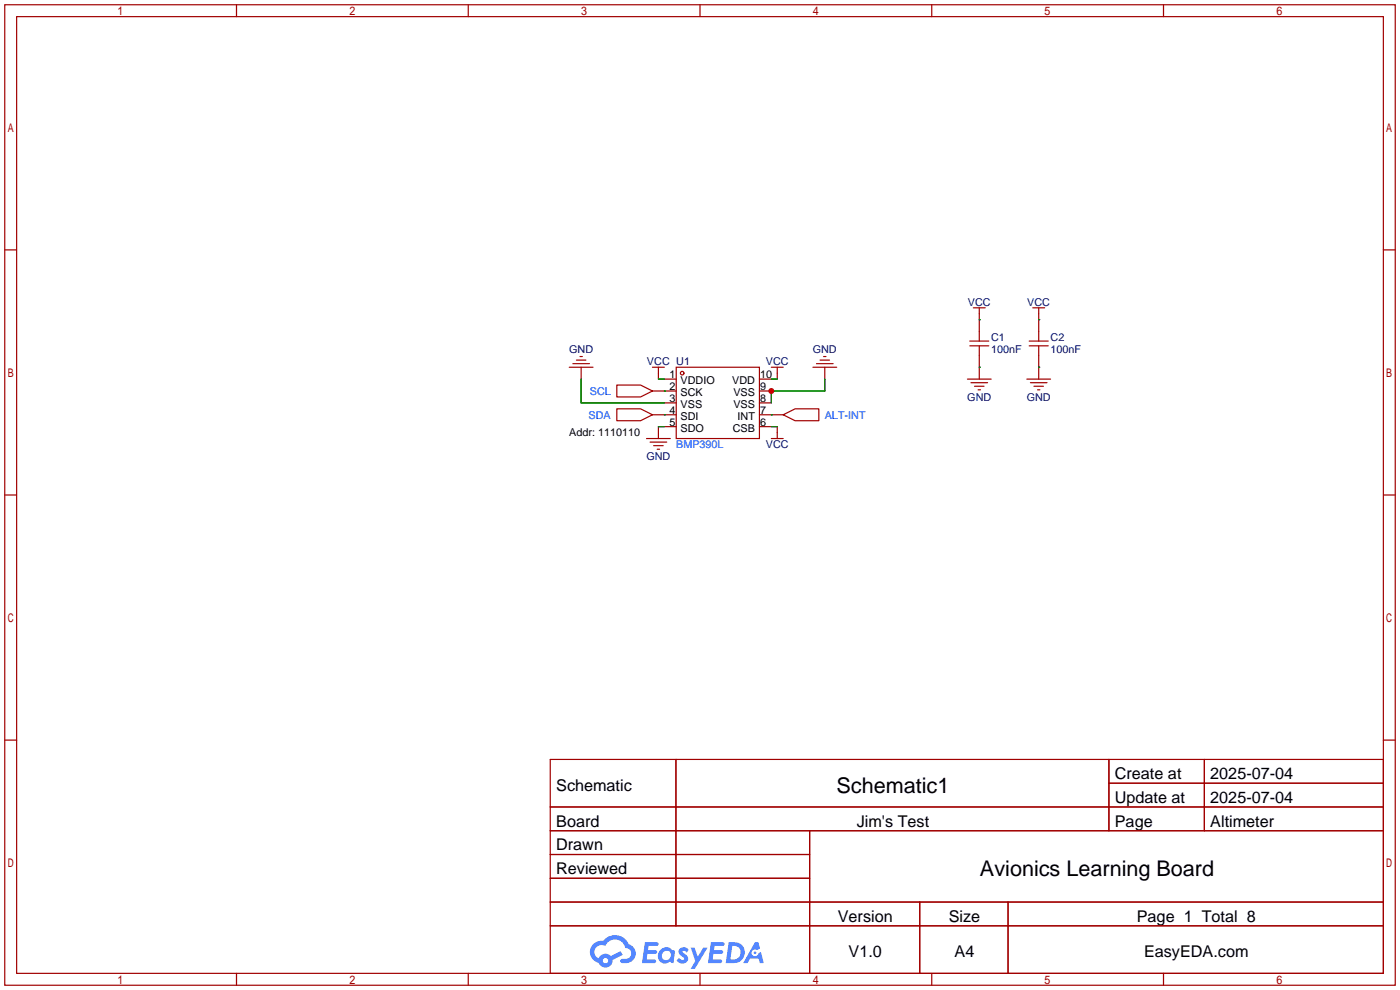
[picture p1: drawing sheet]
<svg xmlns="http://www.w3.org/2000/svg" width="299mm" height="212mm" viewBox="0 0 299 212" stroke-linecap="round" stroke-linejoin="round" font-family="sans-serif">
<g fill="none" stroke="#a10000" stroke-width=".25">
<path d="M1 1h297.2v209.6h-297.2zM3.6 3.6h292.1v204.4h-292.1zM50.5 1v2.6M100.1 1v2.6M149.6 1v2.6M199.1 1v2.6M248.7 1v2.6M1 53.4h2.6M295.7 53.4h2.5M1 105.8h2.6M295.7 105.8h2.5M1 158.2h2.6"/>
<path d="M295.7 158.2h2.5M117.6 162.3h178.1v45.7h-178.1zM117.6 172.5h178.1M117.6 177.5h178.1M144.5 162.3v35.6M173 177.5v30.5M237 162.3v15.2M237 167.4h58.7M257.4 162.3v15.2M117.6 182.6h55.4M117.6 192.8h178.1M117.6 187.7h55.4"/>
<path d="M117.6 197.9h178.1M196.6 192.8v15.2M215.4 192.8v15.2M50.5 208v2.6M100.1 208v2.6M149.6 208v2.6M199.1 208v2.6M248.7 208v2.6"/>
</g>
<g fill="#5487ff">
<path d="M145.3 202.7a1.3 1.3 0 0 1 1.9 .3l-.4 .6a.54 .54 0 0 0-.9-.2l.1 .2a1.34 1.34 0 0 1 .9 1.8 1.47 1.47 0 0 1-2.3-.1l.5-.6 .8 .5a.31 .31 0 0 0 .4-.3 .31 .31 0 0 0-.3-.4 1.12 1.12 0 0 1-.7-1.8z"/>
<path d="M147.6 202.5h.9l.6 2 1.2-2h.9l-2.7 4.6h-.9l1-1.7z"/>
<path d="M137.8 201.4h1.7a1.31 1.31 0 0 1 1.2 .2 .4 .4 0 0 1-.3 .5l-1.8 .1-.1 .9h1.6a.4 .4 0 0 1 .4 .4 .4 .4 0 0 1-.5 .4h-1.6l-.2 1.2h1.4a.46 .46 0 0 1 .5 0 .46 .46 0 0 1 .1 .5l-.4 .2h-2.6z"/>
<path d="M151.9 201.4h1.7a1.32 1.32 0 0 1 1.2 .2 .39 .39 0 0 1-.3 .5l-1.8 .1-.1 .9h1.6a.4 .4 0 0 1 .4 .4 .4 .4 0 0 1-.4 .4h-1.7l-.2 1.2h1.4a.46 .46 0 0 1 .5 0 .46 .46 0 0 1 .1 .5l-.4 .2h-2.6z"/>
<path d="M161.3 201.4h.8l.3 1.3-.6 .4a.75 .75 0 0 0-1.1 .3 .75 .75 0 0 0 .5 1 .75 .75 0 0 0 .9-.7l.5-.2 .6 2.3h-.8l-.3-.9h-1.8l-.5 .9h-1z"/>
<path d="M155.7 201.4l-.6 4.4h1.5a2.27 2.27 0 0 0 2.6-2.2 2.27 2.27 0 0 0-2.7-2.2zM156.5 202.1a1.5 1.5 0 0 1 1.8 1.6 1.5 1.5 0 0 1-1.9 1.4h-.3z"/>
<path d="M141.2 203a1.6 1.6 0 0 0-.3 2.3 1.6 1.6 0 0 0 2.3 .2l.7 .3 .3-2.4-.1-.3-.5-.1a1.58 1.58 0 0 0-2.4 0zM141.8 203.5a.98 .98 0 0 1 1.6 .4 .98 .98 0 0 1-1.1 1.3 .94 .94 0 0 1-.9-.7 .94 .94 0 0 1 .4-1z"/>
<path d="M126.8 201.8a2.37 2.37 0 0 0 1.1 4 1.54 1.54 0 0 0 1.8 1 1.54 1.54 0 0 0 1.2-1.6l2.2-1.1-.5-.8-2 1a1.57 1.57 0 0 0-2.7 .5 1.5 1.5 0 0 1-.7-2.1 1.5 1.5 0 0 1 2.2-.5 2.23 2.23 0 0 1 2.3-1.4 2.23 2.23 0 0 1 2 1.8 1.16 1.16 0 0 1 1.2 1.1 1.16 1.16 0 0 1-1.1 1.2h-.7a.47 .47 0 0 0-.5 .4 .47 .47 0 0 0 .4 .5 2.17 2.17 0 0 0 2.5-.9 2.17 2.17 0 0 0-.3-2.7l-.8-.4a3.2 3.2 0 0 0-5.5-.7l-1.1 .1zM128.8 205.3a.6 .6 0 0 1 1.2 0 .6 .6 0 0 1-1.2 0z"/>
<circle cx="161.4" cy="203.6" r=".28"/>
</g>
<g fill="none" stroke="#a10000" stroke-width=".25">
<path d="M121.7 78.5h5M122.4 77.7h3.6M123.2 77h2M124 76.2h.5M124.2 78.5v2.5M139.4 78.5h2.6M140.7 78.5v2.5M144.5 78.5h17.8v15.2h-17.8zM164.8 78.5h2.6M166.1 78.5v2.5M173.7 78.5h5.1M174.5 77.7h3.6"/>
<path d="M175.3 77h2M176 76.2h.5M176.3 78.5v2.5M207.3 72.9h4M207.3 73.9h4M208 65.8h2.6M209.3 65.8v7.1M209.3 73.9v7.1M220 72.9h4M220 73.9h4M220.7 65.8h2.6M222 65.8v7.1"/>
<path d="M222 73.9v7.1M131.8 82.3h5.1l2.5 1.3-2.5 1.2h-5.1zM131.8 87.4h5.1l2.5 1.2-2.5 1.3h-5.1zM138.2 93.7h5.1M138.9 94.5h3.6M139.4 83.6h5.1M139.4 88.6h5.1M139.7 95.2h2M140.5 96h.5M140.7 91.2v2.5M142 81h2.5M142 86.1h2.5"/>
<path d="M142 91.2h2.5M162.3 81h2.5M162.3 83.6h2.5M162.3 86.1h2.5M162.3 88.6h5.1M162.3 91.2h2.5M164.8 93.7h2.6M166.1 91.2v2.5M167.4 88.6l2.5-1.2h5.1v2.5h-5.1zM206.8 81h5M207.5 81.8h3.6M208.3 82.5h2"/>
<path d="M209 83.3h.5M219.5 81h5M220.2 81.8h3.6M221 82.5h2M221.7 83.3h.5"/>
<circle cx="145.8" cy="79.8" r=".38"/>
</g>
<g fill="none" stroke="#008700" stroke-width=".25">
<path d="M209.3 68.3h.1M209.3 78.5h.1M222 78.5h.1M222 68.3h.1M124.2 81v5.1h17.8M140.7 81h1.3M140.7 91.2h1.3M142 83.6h.1M142 88.6h.1M164.8 88.6h.1M164.8 81h1.3M164.8 91.2h1.3"/>
<path d="M176.3 81v2.6h-11.5v2.5"/>
</g>
<circle cx="164.8" cy="83.6" r=".63" fill="#c00"/>
<g font-size="4.6">
<text x="178.8" y="169.4">Schematic1</text>
<text x="209.4" y="187.2">Avionics Learning Board</text>
</g>
<g font-size="3.5">
<text x="238.3" y="166.5">Create at</text>
<text x="258.7" y="166.5">2025-07-04</text>
<text x="118.9" y="169.1">Schematic</text>
<text x="238.3" y="171.6">Update at</text>
<text x="258.7" y="171.6">2025-07-04</text>
<text x="118.9" y="176.7">Board</text>
<text x="183.1" y="176.7">Jim's Test</text>
<text x="238.3" y="176.7">Page</text>
<text x="258.7" y="176.7">Altimeter</text>
<text x="118.9" y="181.8">Drawn</text>
<text x="118.9" y="186.8">Reviewed</text>
<text x="179.1" y="197">Version</text>
<text x="202.8" y="197">Size</text>
<text x="243" y="197">Page 1 Total 8</text>
<text x="181.4" y="204.6">V1.0</text>
<text x="204" y="204.6">A4</text>
<text x="244.5" y="204.6">EasyEDA.com</text>
</g>
<g font-size="2.3" fill="#000080">
<text x="206.9" y="65.3">VCC</text>
<text x="219.6" y="65.3">VCC</text>
<text x="121.6" y="75.5">GND</text>
<text x="173.7" y="75.5">GND</text>
<text x="211.8" y="72.9">C1</text>
<text x="211.8" y="75.5">100nF</text>
<text x="224.5" y="72.9">C2</text>
<text x="224.5" y="75.5">100nF</text>
<text x="138.3" y="78">VCC U1</text>
<text x="163.7" y="78">VCC</text>
<text x="206.7" y="85.6">GND</text>
<text x="219.4" y="85.6">GND</text>
<text x="163.7" y="95.8">VCC</text>
<text x="138.2" y="98.3">GND</text>
</g>
<g font-size="2.3">
<text x="143.1" y="80.8">1</text>
<text x="143.1" y="83.3">2</text>
<text x="145.5" y="82.1">VDDIO</text>
<text x="156.5" y="82.1">VDD</text>
<text x="162.4" y="83.3">9</text>
<text x="162.4" y="80.8">10</text>
<text x="143.1" y="85.9">3</text>
<text x="143.1" y="88.4">4</text>
<text x="145.5" y="84.6">SCK</text>
<text x="145.5" y="87.1">VSS</text>
<text x="145.5" y="89.7">SDI</text>
<text x="156.7" y="87.1">VSS</text>
<text x="156.7" y="84.6">VSS</text>
<text x="157.6" y="89.7">INT</text>
<text x="162.4" y="88.4">7</text>
<text x="162.4" y="85.9">8</text>
<text x="121.7" y="93.3">Addr: 1110110</text>
<text x="143.1" y="91">5</text>
<text x="145.5" y="92.2">SDO</text>
<text x="156.6" y="92.2">CSB</text>
<text x="162.4" y="91">6</text>
</g>
<g font-size="2.3" fill="#00f">
<text x="125.8" y="89.5">SDA</text>
<text x="126.1" y="84.4">SCL</text>
<text x="176.3" y="89.5">ALT-INT</text>
<text x="144.5" y="95.8">BMP390L</text>
</g>
</svg>
